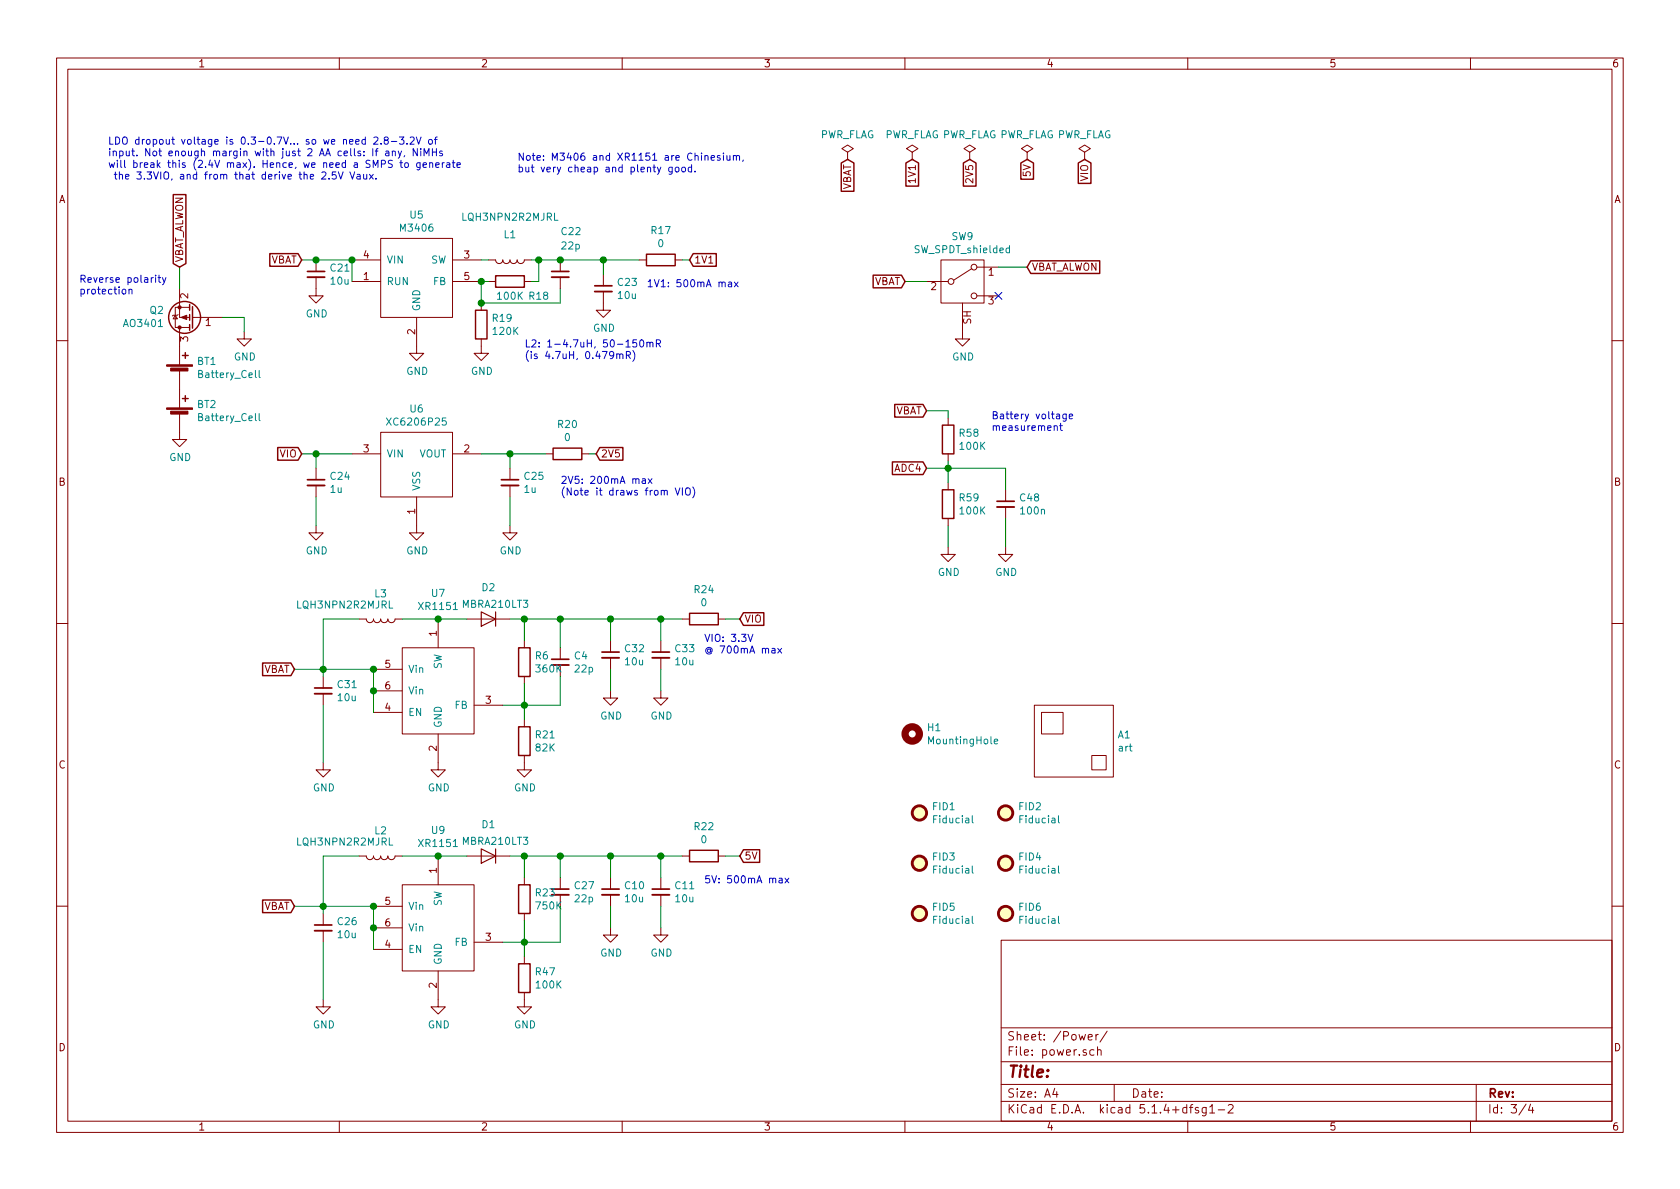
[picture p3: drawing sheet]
EESchema Schematic File Version 4
LIBS:hadbadge2019-cache
EELAYER 30 0
EELAYER END
$Descr A4 11693 8268
encoding utf-8
Sheet 3 4
Title ""
Date ""
Rev ""
Comp ""
Comment1 ""
Comment2 ""
Comment3 ""
Comment4 ""
$EndDescr
$Comp
L M3406:M3406 U5
U 1 1
P 2900 2000
F 0 "U5" H 2900 2515 50  0000 C CNN
F 1 "M3406" H 2900 2424 50  0000 C CNN
F 2 "Package_TO_SOT_SMD:SOT-23-5" H 2900 2000 50  0001 C CNN
F 3 "" H 2900 2000 50  0001 C CNN
F 4 "Xian Aerosemi Tech M3406-ADJ" H 2900 2000 50  0001 C CNN "Notes"
	1    2900 2000
	1    0    0    -1  
$EndComp
Text GLabel 1250 1850 1    50   Input ~ 0
VBAT_ALWON
$Comp
L power:GND #PWR033
U 1 1
P 1250 3000
F 0 "#PWR033" H 1250 2750 50  0001 C CNN
F 1 "GND" H 1255 2827 50  0000 C CNN
F 2 "" H 1250 3000 50  0001 C CNN
F 3 "" H 1250 3000 50  0001 C CNN
	1    1250 3000
	1    0    0    -1  
$EndComp
Text GLabel 2100 1800 0    50   Input ~ 0
VBAT
Wire Wire Line
	2100 1800 2200 1800
Wire Wire Line
	2450 1950 2450 1800
Connection ~ 2450 1800
$Comp
L Device:C_Small C21
U 1 1
P 2200 1900
F 0 "C21" H 2292 1946 50  0000 L CNN
F 1 "10u" H 2292 1855 50  0000 L CNN
F 2 "Capacitor_SMD:C_0805_2012Metric" H 2200 1900 50  0001 C CNN
F 3 "~" H 2200 1900 50  0001 C CNN
	1    2200 1900
	1    0    0    -1  
$EndComp
Connection ~ 2200 1800
Wire Wire Line
	2200 1800 2450 1800
$Comp
L power:GND #PWR029
U 1 1
P 2200 2000
F 0 "#PWR029" H 2200 1750 50  0001 C CNN
F 1 "GND" H 2205 1827 50  0000 C CNN
F 2 "" H 2200 2000 50  0001 C CNN
F 3 "" H 2200 2000 50  0001 C CNN
	1    2200 2000
	1    0    0    -1  
$EndComp
$Comp
L Device:L L1
U 1 1
P 3550 1800
F 0 "L1" V 3372 1800 50  0000 C CNN
F 1 "LQH3NPN2R2MJRL" V 3250 1800 50  0000 C CNN
F 2 "lib:Murata_1212" H 3550 1800 50  0001 C CNN
F 3 "~" H 3550 1800 50  0001 C CNN
	1    3550 1800
	0    1    1    0   
$EndComp
Wire Wire Line
	3350 1800 3400 1800
$Comp
L Device:R R18
U 1 1
P 3550 1950
F 0 "R18" V 3650 2150 50  0000 C CNN
F 1 "100K" V 3650 1950 50  0000 C CNN
F 2 "Resistor_SMD:R_0603_1608Metric" V 3480 1950 50  0001 C CNN
F 3 "~" H 3550 1950 50  0001 C CNN
	1    3550 1950
	0    1    1    0   
$EndComp
Wire Wire Line
	3350 1950 3400 1950
Wire Wire Line
	3700 1950 3750 1950
Wire Wire Line
	3750 1950 3750 1800
Wire Wire Line
	3750 1800 3700 1800
$Comp
L Device:R R19
U 1 1
P 3350 2250
F 0 "R19" H 3420 2296 50  0000 L CNN
F 1 "120K" H 3420 2205 50  0000 L CNN
F 2 "Resistor_SMD:R_0603_1608Metric" V 3280 2250 50  0001 C CNN
F 3 "~" H 3350 2250 50  0001 C CNN
	1    3350 2250
	1    0    0    -1  
$EndComp
Wire Wire Line
	3350 2100 3350 1950
Connection ~ 3350 1950
$Comp
L power:GND #PWR032
U 1 1
P 3350 2400
F 0 "#PWR032" H 3350 2150 50  0001 C CNN
F 1 "GND" H 3355 2227 50  0000 C CNN
F 2 "" H 3350 2400 50  0001 C CNN
F 3 "" H 3350 2400 50  0001 C CNN
	1    3350 2400
	1    0    0    -1  
$EndComp
$Comp
L power:GND #PWR031
U 1 1
P 2900 2400
F 0 "#PWR031" H 2900 2150 50  0001 C CNN
F 1 "GND" H 2905 2227 50  0000 C CNN
F 2 "" H 2900 2400 50  0001 C CNN
F 3 "" H 2900 2400 50  0001 C CNN
	1    2900 2400
	1    0    0    -1  
$EndComp
$Comp
L Device:C_Small C23
U 1 1
P 4200 2000
F 0 "C23" H 4292 2046 50  0000 L CNN
F 1 "10u" H 4292 1955 50  0000 L CNN
F 2 "Capacitor_SMD:C_0805_2012Metric" H 4200 2000 50  0001 C CNN
F 3 "~" H 4200 2000 50  0001 C CNN
	1    4200 2000
	1    0    0    -1  
$EndComp
Wire Wire Line
	4200 1900 4200 1800
$Comp
L power:GND #PWR030
U 1 1
P 4200 2100
F 0 "#PWR030" H 4200 1850 50  0001 C CNN
F 1 "GND" H 4205 1927 50  0000 C CNN
F 2 "" H 4200 2100 50  0001 C CNN
F 3 "" H 4200 2100 50  0001 C CNN
	1    4200 2100
	1    0    0    -1  
$EndComp
Text GLabel 4800 1800 2    50   Input ~ 0
1V1
$Comp
L xc6206:XC6206P25 U6
U 1 1
P 2900 3250
F 0 "U6" H 2900 3665 50  0000 C CNN
F 1 "XC6206P25" H 2900 3574 50  0000 C CNN
F 2 "Package_TO_SOT_SMD:SOT-23" H 2900 3250 50  0001 C CNN
F 3 "" H 2900 3250 50  0001 C CNN
F 4 "Torex XC6206P252MR" H 2900 3250 50  0001 C CNN "Notes"
	1    2900 3250
	1    0    0    -1  
$EndComp
Text GLabel 2100 3150 0    50   Input ~ 0
VIO
Text GLabel 4150 3150 2    50   Input ~ 0
2V5
$Comp
L Device:C_Small C24
U 1 1
P 2200 3350
F 0 "C24" H 2292 3396 50  0000 L CNN
F 1 "1u" H 2292 3305 50  0000 L CNN
F 2 "Capacitor_SMD:C_0603_1608Metric" H 2200 3350 50  0001 C CNN
F 3 "~" H 2200 3350 50  0001 C CNN
	1    2200 3350
	1    0    0    -1  
$EndComp
$Comp
L power:GND #PWR034
U 1 1
P 2200 3650
F 0 "#PWR034" H 2200 3400 50  0001 C CNN
F 1 "GND" H 2205 3477 50  0000 C CNN
F 2 "" H 2200 3650 50  0001 C CNN
F 3 "" H 2200 3650 50  0001 C CNN
	1    2200 3650
	1    0    0    -1  
$EndComp
Wire Wire Line
	2200 3250 2200 3150
Wire Wire Line
	2200 3450 2200 3650
$Comp
L Device:C_Small C25
U 1 1
P 3550 3350
F 0 "C25" H 3642 3396 50  0000 L CNN
F 1 "1u" H 3642 3305 50  0000 L CNN
F 2 "Capacitor_SMD:C_0603_1608Metric" H 3550 3350 50  0001 C CNN
F 3 "~" H 3550 3350 50  0001 C CNN
	1    3550 3350
	1    0    0    -1  
$EndComp
$Comp
L power:GND #PWR036
U 1 1
P 3550 3650
F 0 "#PWR036" H 3550 3400 50  0001 C CNN
F 1 "GND" H 3555 3477 50  0000 C CNN
F 2 "" H 3550 3650 50  0001 C CNN
F 3 "" H 3550 3650 50  0001 C CNN
	1    3550 3650
	1    0    0    -1  
$EndComp
Wire Wire Line
	3550 3650 3550 3450
Wire Wire Line
	3550 3250 3550 3150
Wire Wire Line
	3350 3150 3550 3150
Wire Wire Line
	3550 3150 3800 3150
Connection ~ 3550 3150
Wire Wire Line
	2100 3150 2200 3150
Wire Wire Line
	2200 3150 2450 3150
Connection ~ 2200 3150
Text Notes 750  1250 0    50   ~ 0
LDO dropout voltage is 0.3-0.7V... so we need 2.8-3.2V of \ninput. Not enough margin with just 2 AA cells: If any, NiMHs\nwill break this (2.4V max). Hence, we need a SMPS to generate\n the 3.3VIO, and from that derive the 2.5V Vaux.
Text Notes 3600 1200 0    50   ~ 0
Note: M3406 and XR1151 are Chinesium,\nbut very cheap and plenty good.
Text GLabel 2050 4650 0    50   Input ~ 0
VBAT
Text GLabel 5150 4300 2    50   Input ~ 0
VIO
$Comp
L Device:L L3
U 1 1
P 2650 4300
F 0 "L3" V 2472 4300 50  0000 C CNN
F 1 "LQH3NPN2R2MJRL" V 2550 4050 50  0000 C CNN
F 2 "lib:Murata_1212" H 2650 4300 50  0001 C CNN
F 3 "~" H 2650 4300 50  0001 C CNN
	1    2650 4300
	0    1    1    0   
$EndComp
$Comp
L Device:D D2
U 1 1
P 3400 4300
F 0 "D2" H 3400 4084 50  0000 C CNN
F 1 "MBRA210LT3" H 3350 4200 50  0000 C CNN
F 2 "Diode_SMD:D_SMA" H 3400 4300 50  0001 C CNN
F 3 "~" H 3400 4300 50  0001 C CNN
	1    3400 4300
	-1   0    0    1   
$EndComp
$Comp
L Device:C_Small C32
U 1 1
P 4250 4550
F 0 "C32" H 4342 4596 50  0000 L CNN
F 1 "10u" H 4342 4505 50  0000 L CNN
F 2 "Capacitor_SMD:C_0805_2012Metric" H 4250 4550 50  0001 C CNN
F 3 "~" H 4250 4550 50  0001 C CNN
	1    4250 4550
	1    0    0    -1  
$EndComp
$Comp
L Device:C_Small C33
U 1 1
P 4600 4550
F 0 "C33" H 4692 4596 50  0000 L CNN
F 1 "10u" H 4692 4505 50  0000 L CNN
F 2 "Capacitor_SMD:C_0805_2012Metric" H 4600 4550 50  0001 C CNN
F 3 "~" H 4600 4550 50  0001 C CNN
	1    4600 4550
	1    0    0    -1  
$EndComp
$Comp
L power:GND #PWR045
U 1 1
P 3650 5300
F 0 "#PWR045" H 3650 5050 50  0001 C CNN
F 1 "GND" H 3655 5127 50  0000 C CNN
F 2 "" H 3650 5300 50  0001 C CNN
F 3 "" H 3650 5300 50  0001 C CNN
	1    3650 5300
	1    0    0    -1  
$EndComp
$Comp
L power:GND #PWR046
U 1 1
P 2250 5300
F 0 "#PWR046" H 2250 5050 50  0001 C CNN
F 1 "GND" H 2255 5127 50  0000 C CNN
F 2 "" H 2250 5300 50  0001 C CNN
F 3 "" H 2250 5300 50  0001 C CNN
	1    2250 5300
	1    0    0    -1  
$EndComp
$Comp
L power:GND #PWR047
U 1 1
P 4250 4800
F 0 "#PWR047" H 4250 4550 50  0001 C CNN
F 1 "GND" H 4255 4627 50  0000 C CNN
F 2 "" H 4250 4800 50  0001 C CNN
F 3 "" H 4250 4800 50  0001 C CNN
	1    4250 4800
	1    0    0    -1  
$EndComp
$Comp
L power:GND #PWR044
U 1 1
P 3050 5300
F 0 "#PWR044" H 3050 5050 50  0001 C CNN
F 1 "GND" H 3055 5127 50  0000 C CNN
F 2 "" H 3050 5300 50  0001 C CNN
F 3 "" H 3050 5300 50  0001 C CNN
	1    3050 5300
	1    0    0    -1  
$EndComp
$Comp
L Device:C_Small C31
U 1 1
P 2250 4800
F 0 "C31" H 2342 4846 50  0000 L CNN
F 1 "10u" H 2342 4755 50  0000 L CNN
F 2 "Capacitor_SMD:C_0805_2012Metric" H 2250 4800 50  0001 C CNN
F 3 "~" H 2250 4800 50  0001 C CNN
	1    2250 4800
	1    0    0    -1  
$EndComp
Text Notes 4500 2000 0    50   ~ 0
1V1: 500mA max
Text Notes 3900 3450 0    50   ~ 0
2V5: 200mA max\n(Note it draws from VIO)
$Comp
L Device:R R17
U 1 1
P 4600 1800
F 0 "R17" V 4393 1800 50  0000 C CNN
F 1 "0" V 4484 1800 50  0000 C CNN
F 2 "Resistor_SMD:R_0603_1608Metric" V 4530 1800 50  0001 C CNN
F 3 "~" H 4600 1800 50  0001 C CNN
	1    4600 1800
	0    1    1    0   
$EndComp
Wire Wire Line
	4800 1800 4750 1800
$Comp
L Device:R R20
U 1 1
P 3950 3150
F 0 "R20" V 3743 3150 50  0000 C CNN
F 1 "0" V 3834 3150 50  0000 C CNN
F 2 "Resistor_SMD:R_0603_1608Metric" V 3880 3150 50  0001 C CNN
F 3 "~" H 3950 3150 50  0001 C CNN
	1    3950 3150
	0    1    1    0   
$EndComp
Wire Wire Line
	4100 3150 4150 3150
$Comp
L Device:R R24
U 1 1
P 4900 4300
F 0 "R24" V 4693 4300 50  0000 C CNN
F 1 "0" V 4784 4300 50  0000 C CNN
F 2 "Resistor_SMD:R_0603_1608Metric" V 4830 4300 50  0001 C CNN
F 3 "~" H 4900 4300 50  0001 C CNN
	1    4900 4300
	0    1    1    0   
$EndComp
$Comp
L power:GND #PWR035
U 1 1
P 2900 3650
F 0 "#PWR035" H 2900 3400 50  0001 C CNN
F 1 "GND" H 2905 3477 50  0000 C CNN
F 2 "" H 2900 3650 50  0001 C CNN
F 3 "" H 2900 3650 50  0001 C CNN
	1    2900 3650
	1    0    0    -1  
$EndComp
Wire Wire Line
	4450 1800 4200 1800
Connection ~ 4200 1800
Wire Wire Line
	3750 1800 3900 1800
Connection ~ 3750 1800
$Comp
L Device:C_Small C22
U 1 1
P 3900 1900
F 0 "C22" H 3900 2200 50  0000 L CNN
F 1 "22p" H 3900 2100 50  0000 L CNN
F 2 "Capacitor_SMD:C_0603_1608Metric" H 3900 1900 50  0001 C CNN
F 3 "~" H 3900 1900 50  0001 C CNN
	1    3900 1900
	1    0    0    -1  
$EndComp
Connection ~ 3900 1800
Wire Wire Line
	3900 1800 4200 1800
Wire Wire Line
	3900 2000 3900 2100
Wire Wire Line
	3900 2100 3350 2100
Connection ~ 3350 2100
Text Notes 3650 2500 0    50   ~ 0
L2: 1-4.7uH, 50-150mR\n(is 4.7uH, 0.479mR)
$Comp
L power:PWR_FLAG #FLG0102
U 1 1
P 6350 1100
F 0 "#FLG0102" H 6350 1175 50  0001 C CNN
F 1 "PWR_FLAG" H 6350 1274 50  0000 C CNN
F 2 "" H 6350 1100 50  0001 C CNN
F 3 "~" H 6350 1100 50  0001 C CNN
	1    6350 1100
	1    0    0    -1  
$EndComp
$Comp
L power:PWR_FLAG #FLG0103
U 1 1
P 6750 1100
F 0 "#FLG0103" H 6750 1175 50  0001 C CNN
F 1 "PWR_FLAG" H 6750 1274 50  0000 C CNN
F 2 "" H 6750 1100 50  0001 C CNN
F 3 "~" H 6750 1100 50  0001 C CNN
	1    6750 1100
	1    0    0    -1  
$EndComp
$Comp
L power:PWR_FLAG #FLG0104
U 1 1
P 7150 1100
F 0 "#FLG0104" H 7150 1175 50  0001 C CNN
F 1 "PWR_FLAG" H 7150 1274 50  0000 C CNN
F 2 "" H 7150 1100 50  0001 C CNN
F 3 "~" H 7150 1100 50  0001 C CNN
	1    7150 1100
	1    0    0    -1  
$EndComp
$Comp
L power:PWR_FLAG #FLG0105
U 1 1
P 7550 1100
F 0 "#FLG0105" H 7550 1175 50  0001 C CNN
F 1 "PWR_FLAG" H 7550 1274 50  0000 C CNN
F 2 "" H 7550 1100 50  0001 C CNN
F 3 "~" H 7550 1100 50  0001 C CNN
	1    7550 1100
	1    0    0    -1  
$EndComp
Text GLabel 6350 1100 3    50   Input ~ 0
1V1
Text GLabel 6750 1100 3    50   Input ~ 0
2V5
Text GLabel 7150 1100 3    50   Input ~ 0
5V
Text GLabel 7550 1100 3    50   Input ~ 0
VIO
$Comp
L power:PWR_FLAG #FLG0108
U 1 1
P 5900 1100
F 0 "#FLG0108" H 5900 1175 50  0001 C CNN
F 1 "PWR_FLAG" H 5900 1274 50  0000 C CNN
F 2 "" H 5900 1100 50  0001 C CNN
F 3 "~" H 5900 1100 50  0001 C CNN
	1    5900 1100
	1    0    0    -1  
$EndComp
Text GLabel 5900 1100 3    50   Input ~ 0
VBAT
Text GLabel 7150 1850 2    50   Input ~ 0
VBAT_ALWON
Text GLabel 6300 1950 0    50   Input ~ 0
VBAT
Wire Wire Line
	6450 1950 6300 1950
$Comp
L spdt_sh:SW_SPDT_shielded SW9
U 1 1
P 6700 1950
F 0 "SW9" H 6700 2265 50  0000 C CNN
F 1 "SW_SPDT_shielded" H 6700 2174 50  0000 C CNN
F 2 "lib:Korean_Hroparts_K3_1296S" H 6700 1950 50  0001 C CNN
F 3 "" H 6700 1950 50  0001 C CNN
F 4 "https://lcsc.com/product-detail/Toggle-Switches_Korean-Hroparts-Elec-K3-1296S-E1_C128955.html" H 6700 1950 50  0001 C CNN "Notes"
	1    6700 1950
	1    0    0    -1  
$EndComp
Wire Wire Line
	6950 1850 7150 1850
$Comp
L power:GND #PWR0101
U 1 1
P 6700 2300
F 0 "#PWR0101" H 6700 2050 50  0001 C CNN
F 1 "GND" H 6705 2127 50  0000 C CNN
F 2 "" H 6700 2300 50  0001 C CNN
F 3 "" H 6700 2300 50  0001 C CNN
	1    6700 2300
	1    0    0    -1  
$EndComp
$Comp
L XR1151:XR1151 U7
U 1 1
P 3050 4800
F 0 "U7" H 3050 5481 50  0000 C CNN
F 1 "XR1151" H 3050 5390 50  0000 C CNN
F 2 "Package_TO_SOT_SMD:SOT-23-6" H 2700 5150 50  0001 C CNN
F 3 "" H 2700 5150 50  0001 C CNN
	1    3050 4800
	1    0    0    -1  
$EndComp
$Comp
L Device:R R6
U 1 1
P 3650 4600
F 0 "R6" H 3720 4646 50  0000 L CNN
F 1 "360K" H 3720 4555 50  0000 L CNN
F 2 "Resistor_SMD:R_0603_1608Metric" V 3580 4600 50  0001 C CNN
F 3 "~" H 3650 4600 50  0001 C CNN
	1    3650 4600
	1    0    0    -1  
$EndComp
$Comp
L Device:R R21
U 1 1
P 3650 5150
F 0 "R21" H 3720 5196 50  0000 L CNN
F 1 "82K" H 3720 5105 50  0000 L CNN
F 2 "Resistor_SMD:R_0603_1608Metric" V 3580 5150 50  0001 C CNN
F 3 "~" H 3650 5150 50  0001 C CNN
	1    3650 5150
	1    0    0    -1  
$EndComp
Wire Wire Line
	2050 4650 2250 4650
Wire Wire Line
	2250 4700 2250 4650
Connection ~ 2250 4650
Wire Wire Line
	2250 4650 2600 4650
Wire Wire Line
	2250 4900 2250 5300
Wire Wire Line
	2600 4950 2600 4800
Wire Wire Line
	2600 4800 2600 4650
Connection ~ 2600 4800
Connection ~ 2600 4650
Wire Wire Line
	2500 4300 2250 4300
Wire Wire Line
	2250 4300 2250 4650
Wire Wire Line
	2800 4300 3050 4300
Wire Wire Line
	3050 4300 3250 4300
Connection ~ 3050 4300
Wire Wire Line
	3550 4300 3650 4300
Wire Wire Line
	3650 4300 3650 4450
Wire Wire Line
	4600 4450 4600 4300
Connection ~ 4600 4300
Wire Wire Line
	4600 4300 4750 4300
Wire Wire Line
	4250 4450 4250 4300
Connection ~ 4250 4300
Wire Wire Line
	4250 4300 4600 4300
Wire Wire Line
	3500 4900 3650 4900
Wire Wire Line
	3650 4900 3650 4750
Wire Wire Line
	3650 4900 3650 5000
Connection ~ 3650 4900
Wire Wire Line
	4250 4800 4250 4650
$Comp
L power:GND #PWR0102
U 1 1
P 4600 4800
F 0 "#PWR0102" H 4600 4550 50  0001 C CNN
F 1 "GND" H 4605 4627 50  0000 C CNN
F 2 "" H 4600 4800 50  0001 C CNN
F 3 "" H 4600 4800 50  0001 C CNN
	1    4600 4800
	1    0    0    -1  
$EndComp
Wire Wire Line
	4600 4650 4600 4800
Wire Wire Line
	5050 4300 5150 4300
Text Notes 4900 4550 0    50   ~ 0
VIO: 3.3V \n@ 700mA max\n
Text GLabel 2050 6300 0    50   Input ~ 0
VBAT
Text GLabel 5150 5950 2    50   Input ~ 0
5V
$Comp
L Device:L L2
U 1 1
P 2650 5950
F 0 "L2" V 2472 5950 50  0000 C CNN
F 1 "LQH3NPN2R2MJRL" V 2550 5700 50  0000 C CNN
F 2 "lib:Murata_1212" H 2650 5950 50  0001 C CNN
F 3 "~" H 2650 5950 50  0001 C CNN
	1    2650 5950
	0    1    1    0   
$EndComp
$Comp
L Device:D D1
U 1 1
P 3400 5950
F 0 "D1" H 3400 5734 50  0000 C CNN
F 1 "MBRA210LT3" H 3350 5850 50  0000 C CNN
F 2 "Diode_SMD:D_SMA" H 3400 5950 50  0001 C CNN
F 3 "~" H 3400 5950 50  0001 C CNN
	1    3400 5950
	-1   0    0    1   
$EndComp
$Comp
L Device:C_Small C10
U 1 1
P 4250 6200
F 0 "C10" H 4342 6246 50  0000 L CNN
F 1 "10u" H 4342 6155 50  0000 L CNN
F 2 "Capacitor_SMD:C_0805_2012Metric" H 4250 6200 50  0001 C CNN
F 3 "~" H 4250 6200 50  0001 C CNN
	1    4250 6200
	1    0    0    -1  
$EndComp
$Comp
L Device:C_Small C11
U 1 1
P 4600 6200
F 0 "C11" H 4692 6246 50  0000 L CNN
F 1 "10u" H 4692 6155 50  0000 L CNN
F 2 "Capacitor_SMD:C_0805_2012Metric" H 4600 6200 50  0001 C CNN
F 3 "~" H 4600 6200 50  0001 C CNN
	1    4600 6200
	1    0    0    -1  
$EndComp
$Comp
L power:GND #PWR0103
U 1 1
P 3650 6950
F 0 "#PWR0103" H 3650 6700 50  0001 C CNN
F 1 "GND" H 3655 6777 50  0000 C CNN
F 2 "" H 3650 6950 50  0001 C CNN
F 3 "" H 3650 6950 50  0001 C CNN
	1    3650 6950
	1    0    0    -1  
$EndComp
$Comp
L power:GND #PWR0104
U 1 1
P 2250 6950
F 0 "#PWR0104" H 2250 6700 50  0001 C CNN
F 1 "GND" H 2255 6777 50  0000 C CNN
F 2 "" H 2250 6950 50  0001 C CNN
F 3 "" H 2250 6950 50  0001 C CNN
	1    2250 6950
	1    0    0    -1  
$EndComp
$Comp
L power:GND #PWR0105
U 1 1
P 4250 6450
F 0 "#PWR0105" H 4250 6200 50  0001 C CNN
F 1 "GND" H 4255 6277 50  0000 C CNN
F 2 "" H 4250 6450 50  0001 C CNN
F 3 "" H 4250 6450 50  0001 C CNN
	1    4250 6450
	1    0    0    -1  
$EndComp
$Comp
L power:GND #PWR0106
U 1 1
P 3050 6950
F 0 "#PWR0106" H 3050 6700 50  0001 C CNN
F 1 "GND" H 3055 6777 50  0000 C CNN
F 2 "" H 3050 6950 50  0001 C CNN
F 3 "" H 3050 6950 50  0001 C CNN
	1    3050 6950
	1    0    0    -1  
$EndComp
$Comp
L Device:C_Small C26
U 1 1
P 2250 6450
F 0 "C26" H 2342 6496 50  0000 L CNN
F 1 "10u" H 2342 6405 50  0000 L CNN
F 2 "Capacitor_SMD:C_0805_2012Metric" H 2250 6450 50  0001 C CNN
F 3 "~" H 2250 6450 50  0001 C CNN
	1    2250 6450
	1    0    0    -1  
$EndComp
$Comp
L Device:R R22
U 1 1
P 4900 5950
F 0 "R22" V 4693 5950 50  0000 C CNN
F 1 "0" V 4784 5950 50  0000 C CNN
F 2 "Resistor_SMD:R_0603_1608Metric" V 4830 5950 50  0001 C CNN
F 3 "~" H 4900 5950 50  0001 C CNN
	1    4900 5950
	0    1    1    0   
$EndComp
$Comp
L XR1151:XR1151 U9
U 1 1
P 3050 6450
F 0 "U9" H 3050 7131 50  0000 C CNN
F 1 "XR1151" H 3050 7040 50  0000 C CNN
F 2 "Package_TO_SOT_SMD:SOT-23-6" H 2700 6800 50  0001 C CNN
F 3 "" H 2700 6800 50  0001 C CNN
	1    3050 6450
	1    0    0    -1  
$EndComp
$Comp
L Device:R R23
U 1 1
P 3650 6250
F 0 "R23" H 3720 6296 50  0000 L CNN
F 1 "750K" H 3720 6205 50  0000 L CNN
F 2 "Resistor_SMD:R_0603_1608Metric" V 3580 6250 50  0001 C CNN
F 3 "~" H 3650 6250 50  0001 C CNN
	1    3650 6250
	1    0    0    -1  
$EndComp
$Comp
L Device:R R47
U 1 1
P 3650 6800
F 0 "R47" H 3720 6846 50  0000 L CNN
F 1 "100K" H 3720 6755 50  0000 L CNN
F 2 "Resistor_SMD:R_0603_1608Metric" V 3580 6800 50  0001 C CNN
F 3 "~" H 3650 6800 50  0001 C CNN
	1    3650 6800
	1    0    0    -1  
$EndComp
Wire Wire Line
	2050 6300 2250 6300
Wire Wire Line
	2250 6350 2250 6300
Connection ~ 2250 6300
Wire Wire Line
	2250 6300 2600 6300
Wire Wire Line
	2250 6550 2250 6950
Wire Wire Line
	2600 6600 2600 6450
Wire Wire Line
	2600 6450 2600 6300
Connection ~ 2600 6450
Connection ~ 2600 6300
Wire Wire Line
	2500 5950 2250 5950
Wire Wire Line
	2250 5950 2250 6300
Wire Wire Line
	2800 5950 3050 5950
Wire Wire Line
	3050 5950 3250 5950
Connection ~ 3050 5950
Wire Wire Line
	3550 5950 3650 5950
Wire Wire Line
	3650 5950 3650 6100
Wire Wire Line
	3900 5950 4250 5950
Wire Wire Line
	4600 6100 4600 5950
Connection ~ 4600 5950
Wire Wire Line
	4600 5950 4750 5950
Wire Wire Line
	4250 6100 4250 5950
Connection ~ 4250 5950
Wire Wire Line
	4250 5950 4600 5950
Wire Wire Line
	3500 6550 3650 6550
Wire Wire Line
	3650 6550 3650 6400
Wire Wire Line
	3650 6550 3650 6650
Connection ~ 3650 6550
Wire Wire Line
	4250 6450 4250 6300
$Comp
L power:GND #PWR0107
U 1 1
P 4600 6450
F 0 "#PWR0107" H 4600 6200 50  0001 C CNN
F 1 "GND" H 4605 6277 50  0000 C CNN
F 2 "" H 4600 6450 50  0001 C CNN
F 3 "" H 4600 6450 50  0001 C CNN
	1    4600 6450
	1    0    0    -1  
$EndComp
Wire Wire Line
	4600 6300 4600 6450
Wire Wire Line
	5050 5950 5150 5950
Text Notes 4900 6150 0    50   ~ 0
5V: 500mA max
$Comp
L Device:C_Small C4
U 1 1
P 3900 4600
F 0 "C4" H 3992 4646 50  0000 L CNN
F 1 "22p" H 3992 4555 50  0000 L CNN
F 2 "Capacitor_SMD:C_0603_1608Metric" H 3900 4600 50  0001 C CNN
F 3 "~" H 3900 4600 50  0001 C CNN
	1    3900 4600
	1    0    0    -1  
$EndComp
Wire Wire Line
	3650 4300 3900 4300
Connection ~ 3650 4300
Wire Wire Line
	3900 4500 3900 4300
Connection ~ 3900 4300
Wire Wire Line
	3900 4300 4250 4300
Wire Wire Line
	3900 4700 3900 4900
Wire Wire Line
	3900 4900 3650 4900
$Comp
L Device:C_Small C27
U 1 1
P 3900 6200
F 0 "C27" H 3992 6246 50  0000 L CNN
F 1 "22p" H 3992 6155 50  0000 L CNN
F 2 "Capacitor_SMD:C_0603_1608Metric" H 3900 6200 50  0001 C CNN
F 3 "~" H 3900 6200 50  0001 C CNN
	1    3900 6200
	1    0    0    -1  
$EndComp
Wire Wire Line
	3900 6100 3900 5950
Wire Wire Line
	3650 5950 3900 5950
Connection ~ 3650 5950
Connection ~ 3900 5950
Wire Wire Line
	3900 6550 3650 6550
Wire Wire Line
	3900 6300 3900 6550
Text GLabel 6450 3250 0    50   Input ~ 0
ADC4
Text GLabel 6450 2850 0    50   Input ~ 0
VBAT
$Comp
L Device:R R58
U 1 1
P 6600 3050
F 0 "R58" H 6670 3096 50  0000 L CNN
F 1 "100K" H 6670 3005 50  0000 L CNN
F 2 "Resistor_SMD:R_0603_1608Metric" V 6530 3050 50  0001 C CNN
F 3 "~" H 6600 3050 50  0001 C CNN
	1    6600 3050
	1    0    0    -1  
$EndComp
$Comp
L Device:R R59
U 1 1
P 6600 3500
F 0 "R59" H 6670 3546 50  0000 L CNN
F 1 "100K" H 6670 3455 50  0000 L CNN
F 2 "Resistor_SMD:R_0603_1608Metric" V 6530 3500 50  0001 C CNN
F 3 "~" H 6600 3500 50  0001 C CNN
	1    6600 3500
	1    0    0    -1  
$EndComp
$Comp
L power:GND #PWR0117
U 1 1
P 6600 3800
F 0 "#PWR0117" H 6600 3550 50  0001 C CNN
F 1 "GND" H 6605 3627 50  0000 C CNN
F 2 "" H 6600 3800 50  0001 C CNN
F 3 "" H 6600 3800 50  0001 C CNN
	1    6600 3800
	1    0    0    -1  
$EndComp
Wire Wire Line
	6450 3250 6600 3250
Wire Wire Line
	6600 3250 6600 3200
Wire Wire Line
	6600 3250 6600 3350
Connection ~ 6600 3250
Wire Wire Line
	6600 3650 6600 3800
Wire Wire Line
	6600 2900 6600 2850
Wire Wire Line
	6600 2850 6450 2850
$Comp
L Device:C_Small C48
U 1 1
P 7000 3500
F 0 "C48" H 7092 3546 50  0000 L CNN
F 1 "100n" H 7092 3455 50  0000 L CNN
F 2 "Capacitor_SMD:C_0603_1608Metric" H 7000 3500 50  0001 C CNN
F 3 "~" H 7000 3500 50  0001 C CNN
	1    7000 3500
	1    0    0    -1  
$EndComp
$Comp
L power:GND #PWR0123
U 1 1
P 7000 3800
F 0 "#PWR0123" H 7000 3550 50  0001 C CNN
F 1 "GND" H 7005 3627 50  0000 C CNN
F 2 "" H 7000 3800 50  0001 C CNN
F 3 "" H 7000 3800 50  0001 C CNN
	1    7000 3800
	1    0    0    -1  
$EndComp
Wire Wire Line
	7000 3600 7000 3800
Wire Wire Line
	7000 3400 7000 3250
Wire Wire Line
	7000 3250 6600 3250
NoConn ~ 6950 2050
Text Notes 550  2050 0    50   ~ 0
Reverse polarity\nprotection
Text Notes 6900 3000 0    50   ~ 0
Battery voltage\nmeasurement
$Comp
L Device:Battery_Cell BT2
U 1 1
P 1250 2900
F 0 "BT2" H 1368 2996 50  0000 L CNN
F 1 "Battery_Cell" H 1368 2905 50  0000 L CNN
F 2 "lib:battery_holder_1xAA" V 1250 2960 50  0001 C CNN
F 3 "~" V 1250 2960 50  0001 C CNN
F 4 "https://item.taobao.com/item.htm?spm=a1z09.2.0.0.67002e8d5Si8Ic&id=543590913112&_u=h2c9d2uc565f" H 1250 2900 50  0001 C CNN "Notes"
	1    1250 2900
	1    0    0    -1  
$EndComp
$Comp
L Device:Battery_Cell BT1
U 1 1
P 1250 2600
F 0 "BT1" H 1368 2696 50  0000 L CNN
F 1 "Battery_Cell" H 1368 2605 50  0000 L CNN
F 2 "lib:battery_holder_1xAA" V 1250 2660 50  0001 C CNN
F 3 "~" V 1250 2660 50  0001 C CNN
F 4 "https://item.taobao.com/item.htm?spm=a1z09.2.0.0.67002e8d5Si8Ic&id=543590913112&_u=h2c9d2uc565f" H 1250 2600 50  0001 C CNN "Notes"
	1    1250 2600
	1    0    0    -1  
$EndComp
$Comp
L jeroens_components:AO3401 Q2
U 1 1
P 1350 2200
F 0 "Q2" H 1556 2154 50  0000 L CNN
F 1 "AO3401" H 1556 2245 50  0000 L CNN
F 2 "Package_TO_SOT_SMD:SOT-23" H 1550 2125 50  0001 L CIN
F 3 "http://www.aosmd.com/res/data_sheets/AO3401.pdf" H 1350 2200 50  0001 L CNN
	1    1350 2200
	-1   0    0    1   
$EndComp
$Comp
L power:GND #PWR0126
U 1 1
P 1700 2300
F 0 "#PWR0126" H 1700 2050 50  0001 C CNN
F 1 "GND" H 1705 2127 50  0000 C CNN
F 2 "" H 1700 2300 50  0001 C CNN
F 3 "" H 1700 2300 50  0001 C CNN
	1    1700 2300
	1    0    0    -1  
$EndComp
Wire Wire Line
	1550 2200 1700 2200
Wire Wire Line
	1700 2200 1700 2300
Wire Wire Line
	1250 1850 1250 2000
$Comp
L art:art A1
U 1 1
P 7450 5200
F 0 "A1" H 7778 5296 50  0000 L CNN
F 1 "art" H 7778 5205 50  0000 L CNN
F 2 "lib:badge_art" H 7450 5550 50  0001 C CNN
F 3 "" H 7450 5550 50  0001 C CNN
	1    7450 5200
	1    0    0    -1  
$EndComp
$Comp
L Mechanical:MountingHole H1
U 1 1
P 6350 5100
F 0 "H1" H 6450 5146 50  0000 L CNN
F 1 "MountingHole" H 6450 5055 50  0000 L CNN
F 2 "MountingHole:MountingHole_3.5mm" H 6350 5100 50  0001 C CNN
F 3 "~" H 6350 5100 50  0001 C CNN
	1    6350 5100
	1    0    0    -1  
$EndComp
$Comp
L Mechanical:Fiducial FID1
U 1 1
P 6400 5650
F 0 "FID1" H 6485 5696 50  0000 L CNN
F 1 "Fiducial" H 6485 5605 50  0000 L CNN
F 2 "Fiducial:Fiducial_0.75mm_Mask1.5mm" H 6400 5650 50  0001 C CNN
F 3 "~" H 6400 5650 50  0001 C CNN
	1    6400 5650
	1    0    0    -1  
$EndComp
$Comp
L Mechanical:Fiducial FID2
U 1 1
P 7000 5650
F 0 "FID2" H 7085 5696 50  0000 L CNN
F 1 "Fiducial" H 7085 5605 50  0000 L CNN
F 2 "Fiducial:Fiducial_0.75mm_Mask1.5mm" H 7000 5650 50  0001 C CNN
F 3 "~" H 7000 5650 50  0001 C CNN
	1    7000 5650
	1    0    0    -1  
$EndComp
$Comp
L Mechanical:Fiducial FID3
U 1 1
P 6400 6000
F 0 "FID3" H 6485 6046 50  0000 L CNN
F 1 "Fiducial" H 6485 5955 50  0000 L CNN
F 2 "Fiducial:Fiducial_0.75mm_Mask1.5mm" H 6400 6000 50  0001 C CNN
F 3 "~" H 6400 6000 50  0001 C CNN
	1    6400 6000
	1    0    0    -1  
$EndComp
$Comp
L Mechanical:Fiducial FID4
U 1 1
P 7000 6000
F 0 "FID4" H 7085 6046 50  0000 L CNN
F 1 "Fiducial" H 7085 5955 50  0000 L CNN
F 2 "Fiducial:Fiducial_0.75mm_Mask1.5mm" H 7000 6000 50  0001 C CNN
F 3 "~" H 7000 6000 50  0001 C CNN
	1    7000 6000
	1    0    0    -1  
$EndComp
$Comp
L Mechanical:Fiducial FID5
U 1 1
P 6400 6350
F 0 "FID5" H 6485 6396 50  0000 L CNN
F 1 "Fiducial" H 6485 6305 50  0000 L CNN
F 2 "Fiducial:Fiducial_0.75mm_Mask1.5mm" H 6400 6350 50  0001 C CNN
F 3 "~" H 6400 6350 50  0001 C CNN
	1    6400 6350
	1    0    0    -1  
$EndComp
$Comp
L Mechanical:Fiducial FID6
U 1 1
P 7000 6350
F 0 "FID6" H 7085 6396 50  0000 L CNN
F 1 "Fiducial" H 7085 6305 50  0000 L CNN
F 2 "Fiducial:Fiducial_0.75mm_Mask1.5mm" H 7000 6350 50  0001 C CNN
F 3 "~" H 7000 6350 50  0001 C CNN
	1    7000 6350
	1    0    0    -1  
$EndComp
$EndSCHEMATC
